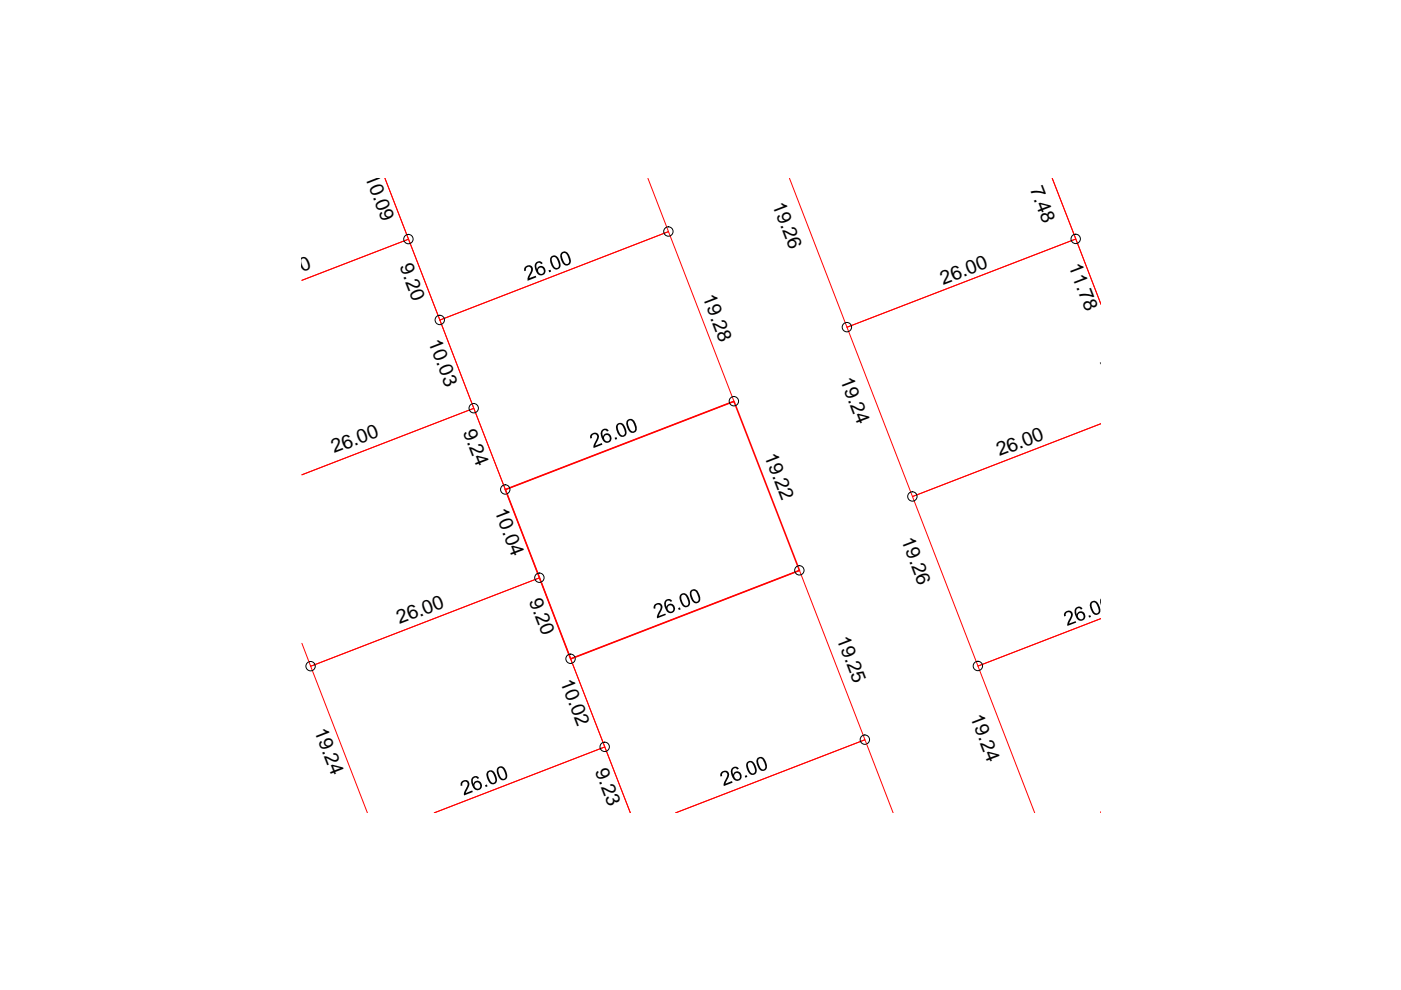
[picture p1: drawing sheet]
<svg xmlns="http://www.w3.org/2000/svg" width="297mm" height="210mm" viewBox="0 0 297 210" stroke-linecap="round" stroke-linejoin="round" font-family="sans-serif">
<path d="M137.4 37.8l4.3 11.3-48.4 18.8-11.7-30.1 5 12.9-22.6 8.7 22.6-8.7 13.9 35.9-36.5 14.1 36.5-14.1 13.9 35.9-48.5 18.8-1.9-4.9M167.4 37.8l12.2 31.6 48.5-18.7-5-12.9 10.3 26.7-5.3-13.8-48.5 18.7 13.9 35.9 39.9-15.5-39.9 15.5 13.8 35.9 26.1-10.1-26.1 10.1 12.1 31.1M93.3 67.9l48.4-18.8 13.9 36-48.5 18.7zM77.9 172.3l-12-31 48.5-18.8 13.8 35.9-36.1 13.9 36.1-13.9 5.4 13.9-12.6-32.6 48.5-18.8 13.9 35.9-40.1 15.5 40.1-15.5 6 15.5M233.4 172.3h.1" fill="none" stroke="#f00" stroke-width=".21"/>
<path d="M107.1 103.8l48.5-18.7 13.9 35.8-48.5 18.8z" fill="none" stroke="#f00" stroke-width=".34"/>
<g fill="none" stroke="#000" stroke-width=".21">
<circle cx="86.6" cy="50.7" r=".99"/>
<circle cx="141.7" cy="49.1" r=".99"/>
<circle cx="228.1" cy="50.7" r=".99"/>
<circle cx="93.2" cy="67.8" r=".99"/>
<circle cx="179.6" cy="69.4" r=".99"/>
<circle cx="100.4" cy="86.6" r=".99"/>
<circle cx="155.6" cy="85.1" r=".99"/>
<circle cx="107.1" cy="103.8" r=".99"/>
<circle cx="193.4" cy="105.3" r=".99"/>
<circle cx="114.4" cy="122.5" r=".99"/>
<circle cx="121" cy="139.7" r=".99"/>
<circle cx="169.5" cy="120.9" r=".99"/>
<circle cx="65.8" cy="141.2" r=".99"/>
<circle cx="128.2" cy="158.3" r=".99"/>
<circle cx="183.4" cy="156.8" r=".99"/>
<circle cx="207.3" cy="141.2" r=".99"/>
</g>
<g fill="#000">
<path d="M111.4 56.5l.9-.3 .4 .2 .2 .3v.8l-.7 1.5 1.4-.5 .1 .3-1.8 .7v-.7l.7-1.3v-.6l-.2-.3h-.4l-.5 .3v.5l-.3 .1-.1-.6zM116.3 57.3l.4-.1 .1 .4-.3 .1zM125.3 92.1l.5-.3 .6-.1 .3 .2 .3 .4v.6l-.8 1.6 1.4-.6 .1 .4-1.8 .7v-.6l.7-1.5v-.4l-.3-.4h-.5l-.3 .4v.4l-.3 .1-.1-.5zM130.3 92.8l.4-.1 .2 .4-.4 .1zM138.7 128.3l.7-.5 .8 .2 .2 .4 .1 .4-.8 1.8 1.4-.5 .1 .3-1.9 .7v-.6l.7-1.3 .1-.6-.2-.3-.5-.1-.5 .4 .1 .4-.4 .1zM143.8 128.9l.3-.1 .2 .4-.4 .1zM225.7 129.9l.8-.4 .7 .1 .2 .4 .1 .4-.8 1.8 1.3-.5 .2 .3-1.9 .7v-.6l.7-1.3 .1-.6-.4-.4h-.3l-.4 .2v.6l-.4 .1zM230.8 130.6l.3-.2 .2 .4-.4 .1zM97.9 165.7l.6-.3h.4l.6 .5v.7l-.7 1.5 1.3-.5 .1 .3-1.8 .8v-.7l.7-1.4v-.5l-.3-.4h-.4l-.4 .3v.5l-.3 .1v-.6zM102.8 166.5l.4-.2 .2 .4-.4 .2zM152.9 163.8l.5-.4h.6l.6 .6-.1 .8-.7 1.4 1.4-.6 .1 .3-1.8 .8v-.7l.6-1.1 .1-.7-.1-.4-.6-.1-.4 .4v.4l-.4 .1zM157.9 164.5l.4-.2 .2 .4-.5 .2z"/>
<path d="M113.6 55.7l.7-.3 .7 .3 .1 .1-.4 .2-.3-.3-.4 .1-.3 .3v.5l.2 .5 .1-.4 .5-.3h.4l.5 .2 .3 .6v.5l-.4 .5-.9 .2-.5-.4-.5-1.4v-.5zM114.3 56.9l-.2 .2 .1 .7 .4 .3 .5-.1 .2-.4-.2-.6-.3-.3z"/>
<path d="M116.8 54.5l.4-.3 .4-.1 .8 .6 .5 1.4-.3 .8-.8 .3-.6-.5-.6-1.3v-.6zM117.1 54.6l-.1 .6 .2 .8 .4 .7 .6 .1 .3-.4-.3-1.2-.4-.6z"/>
<path d="M119 53.6l.3-.2 .5-.1 .8 .6 .4 1.3v.5l-.3 .4-.8 .2-.6-.5-.5-1.3zM119.3 53.7l-.2 .6 .3 .9 .5 .7 .5 .1 .3-.5-.3-1.2-.5-.6z"/>
<path d="M127.6 91.2l.5-.3h.5l.4 .4-.3 .2v-.1a.65 .65 0 0 0-.9 .1 .65 .65 0 0 0 0 .9v.2l.2-.4 .4-.3 .8 .1 .4 .6-.1 .8-.7 .5-.5-.1-.5-.4-.5-1.4zM128.3 92.3l-.2 .4v.5l.3 .3h.6l.3-.4-.1-.6-.3-.3z"/>
<path d="M130.9 89.9l.2-.2h.6l.8 .7 .3 .8v.7l-.3 .6-.8 .1-.6-.5-.5-1.3v-.4zM131.1 90l-.1 .3v.5l.2 .7 .5 .7 .4 .1 .4-.4-.3-1.1-.5-.8z"/>
<path d="M133 89.1l.5-.3h.4l.6 .5 .5 1.2v.6l-.3 .5-.8 .2-.6-.5-.5-1.5zM133.4 89.2l-.3 .3 .3 1.1 .4 .8 .5 .1 .4-.4-.3-1.2-.4-.7-.3-.1z"/>
<path d="M141.1 127.3l.5-.3h.4l.5 .3v.2l-.3 .1-.3-.3-.5 .1-.2 .4v.5l.1 .4 .2-.4 .4-.3h.5l.4 .3 .3 .8-.1 .5-.3 .3-.7 .1-.7-.5-.5-1.4zM141.8 128.4l-.3 .4 .1 .6 .6 .3 .4-.2 .1-.6-.1-.3-.3-.2z"/>
<path d="M144.2 126.1l.3-.2 .7-.1 .6 .4 .5 1.4v.5l-.2 .4-.7 .3-.7-.4-.6-1.5zM144.5 126.2l-.1 .7 .4 1 .4 .5h.6l.2-.6-.5-1.4-.6-.3z"/>
<path d="M146.5 125.2l.8-.3 .7 .5 .5 1.2v.7l-.4 .5-.8 .1-.6-.5-.4-1.2v-.6zM146.8 125.3l-.2 .7 .4 1.2 .4 .4 .6-.1 .1-.7-.4-1.2-.5-.3z"/>
<path d="M228 129l.6-.4h.4l.4 .3 .1 .2-.3 .1-.3-.3-.5 .1-.2 .4v.5l.1 .4 .4-.6 .7-.1 .6 .4 .1 .8-.4 .7-.7 .1-.7-.5-.5-1.1v-.7zM228.8 130l-.3 .4 .1 .6 .6 .3 .4-.2 .1-.5-.1-.4-.3-.2z"/>
<path d="M231.2 127.7l.4-.2 .6-.1 .5 .4 .6 1.4v.5l-.3 .5-.7 .2-.7-.4-.5-1.5zM231.6 127.8l-.2 .3 .2 .9 .3 .8 .4 .2h.3l.4-.4-.2-.9-.6-.9z"/>
<path d="M233.5 126.5v3v-1.1l-.2-.6zM233.5 126.9v2.3z"/>
<path d="M100.1 164.8l.5-.3h.5l.5 .5-.3 .1-.4-.3-.4 .1-.3 .4v.5l.2 .4 .2-.4 .5-.3 .4 .1 .5 .3 .2 .8-.1 .3-.4 .4-.8 .1-.6-.5-.4-1.1v-.7zM100.8 166l-.2 .4 .2 .6 .3 .2h.5l.2-.4-.1-.6-.5-.3z"/>
<path d="M103.3 163.7l.4-.3 .6-.1 .6 .5 .5 1.3-.1 .8-.3 .3-.7 .1-.6-.4-.6-1.5zM103.6 163.7l-.1 .7 .5 1.2 .3 .3h.5l.2-.6-.4-1.1-.5-.6z"/>
<path d="M105.5 162.8l.5-.3h.4l.7 .5 .5 1.5-.4 .8-.8 .1-.4-.3-.7-1.4v-.6zM105.8 162.9l-.1 .3v.7l.4 .9 .4 .3a.63 .63 0 0 0 .7-.3 .63 .63 0 0 0-.1-.8l-.6-1.1-.4-.1z"/>
<path d="M155.1 162.9l.6-.3h.5l.4 .3-.3 .3-.2-.3h-.4l-.3 .3-.1 .4 .1 .7 .3-.5 .5-.3 .4 .1 .4 .2 .2 .5v.6l-.4 .5-.6 .2-.7-.5-.5-1.1zM155.9 164l-.2 .3v.5l.3 .4h.6l.3-.4-.1-.6-.5-.3z"/>
<path d="M158.5 161.5l.3-.2h.5l.6 .5 .5 1.3v.7l-.3 .4-.8 .1-.6-.6-.5-1.2v-.6zM158.8 161.7l-.3 .6 .3 .9 .5 .7 .5 .1 .3-.7-.4-1.1-.5-.6z"/>
<path d="M160.6 160.8l.5-.3h.4l.7 .6 .4 1.1v.6l-.3 .5-.8 .1-.6-.5-.5-1.4zM161 160.8l-.3 .3 .2 1.1 .5 .8 .5 .2 .4-.5-.3-1.1-.4-.7z"/>
</g>
<g font-size="4.1">
<text x="77.3" y="37.5" transform="rotate(69 77.3 37.5)">10.09</text>
<text x="218.3" y="40" transform="rotate(69 218.3 40)">7.48</text>
<text x="163.7" y="43.4" transform="rotate(69 163.7 43.4)">19.26</text>
<text x="84.7" y="56.5" transform="rotate(69 84.7 56.5)">9.20</text>
<text x="226.5" y="56.5" transform="rotate(69 226.5 56.5)">11.78</text>
<text x="56.6" y="60.7" transform="rotate(-21 56.6 60.7)">26.00</text>
<text x="148.9" y="63" transform="rotate(69 148.9 63)">19.28</text>
<text x="200" y="60.5" transform="rotate(-21 200 60.5)">26.00</text>
<text x="90.8" y="72.5" transform="rotate(69 90.8 72.5)">10.03</text>
<text x="233" y="76.3" transform="rotate(69 233 76.3)">7.44</text>
<text x="178.1" y="80.5" transform="rotate(69 178.1 80.5)">19.24</text>
<text x="98.1" y="91.5" transform="rotate(69 98.1 91.5)">9.24</text>
<text x="70.9" y="96.1" transform="rotate(-21 70.9 96.1)">26.00</text>
<text x="162.1" y="96.6" transform="rotate(69 162.1 96.6)">19.22</text>
<text x="211.9" y="96.8" transform="rotate(-21 211.9 96.8)">26.00</text>
<text x="104.8" y="108.4" transform="rotate(69 104.8 108.4)">10.04</text>
<text x="191.1" y="114.6" transform="rotate(69 191.1 114.6)">19.26</text>
<text x="112.1" y="127.4" transform="rotate(69 112.1 127.4)">9.20</text>
<text x="84.7" y="132.4" transform="rotate(-21 84.7 132.4)">26.00</text>
<text x="177.4" y="135.4" transform="rotate(69 177.4 135.4)">19.25</text>
<text x="118.8" y="144.6" transform="rotate(69 118.8 144.6)">10.02</text>
<text x="66.6" y="154.9" transform="rotate(69 66.6 154.9)">19.24</text>
<text x="205.7" y="152.1" transform="rotate(69 205.7 152.1)">19.24</text>
<text x="126.1" y="163.5" transform="rotate(69 126.1 163.5)">9.23</text>
</g>
</svg>
